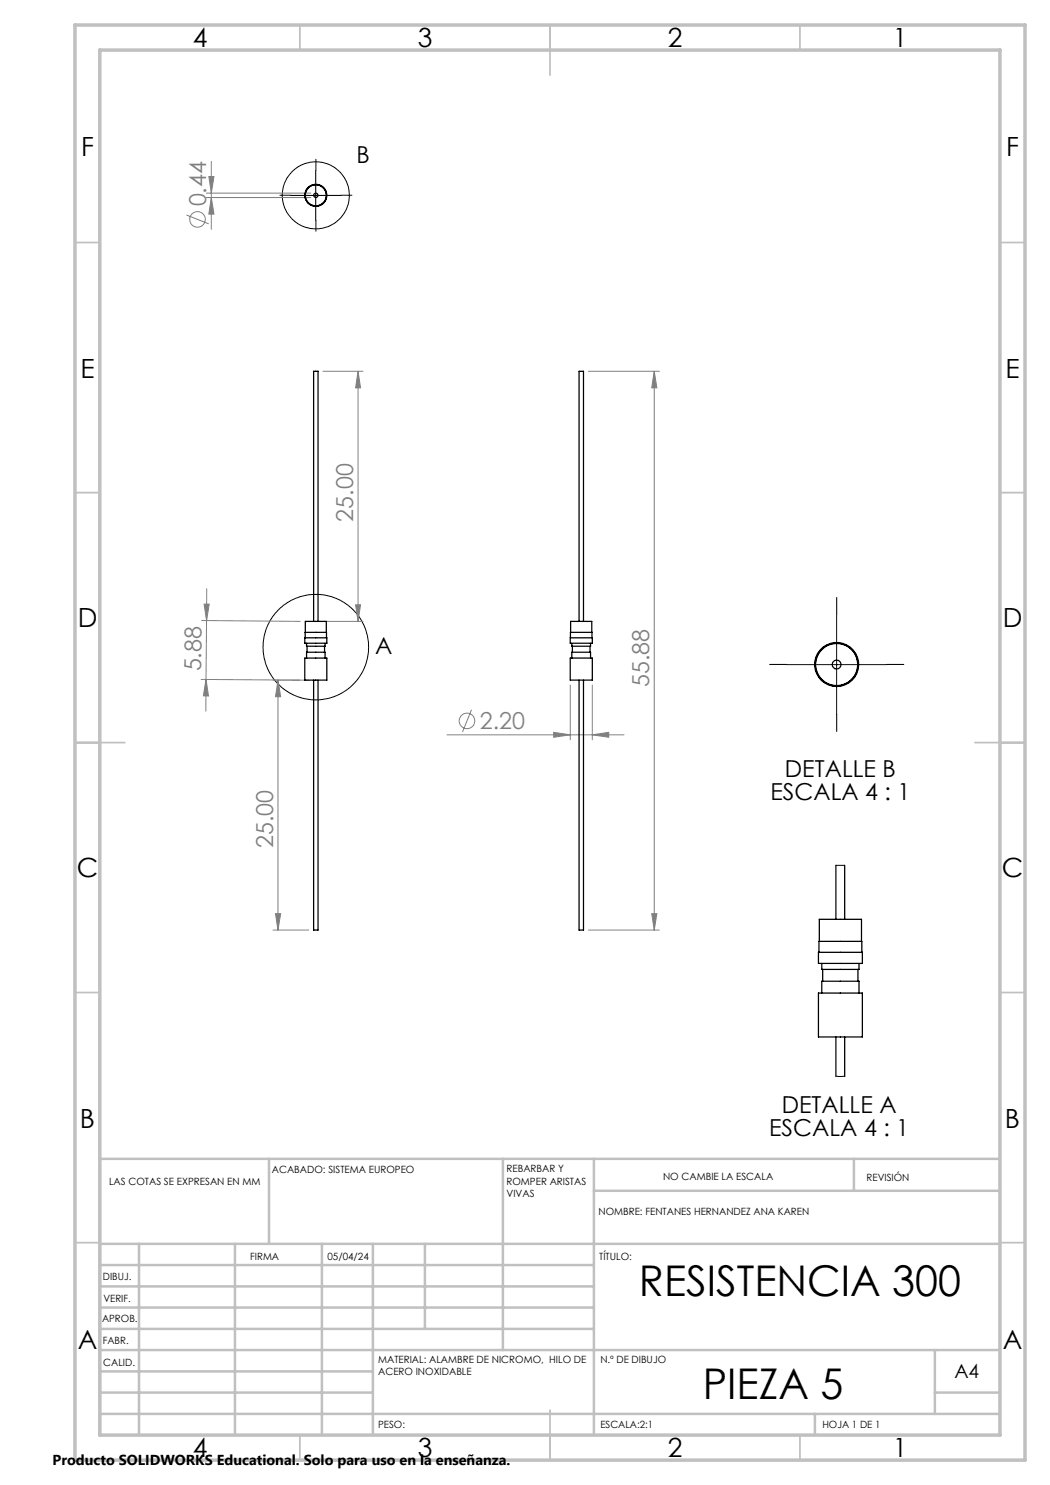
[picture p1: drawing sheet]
<svg xmlns="http://www.w3.org/2000/svg" width="210mm" height="297mm" viewBox="0 0 210 297" stroke-linecap="round" stroke-linejoin="round" font-family="sans-serif">
<g fill="none" stroke="#808080" stroke-width=".2">
<path d="M41.3 38.6h20.9M41.3 39.5h20.9M41.8 35.3h1l-.5 3.3zM42.3 32.3v13.6M42.3 39.5l.5 3.3h-1zM37.3 43l4.4 1.8M64.6 74.3h8M71.6 74.3l.5 3.3h-1zM71.6 74.3v50M117.7 74.3h14.2M130.8 74.3v111.7M130.8 74.3l.6 3.3h-1z"/>
<path d="M41.3 117.8v6.3M40.2 135.9l19.8 .1M40.3 124.1l19.7 .2M40.8 120.8h1l-.5 3.3zM41.2 135.9v6.3M41.2 135.9l.5 3.3h-1zM41.3 124.1l-.1 11.8M54.6 136h7.1M55.6 136v50M55.6 136l.5 3.3h-1zM64.6 124.3h8M71.1 121h1l-.5 3.3z"/>
<path d="M114.1 137v11M118.5 137v11M89.4 147h35.4M94.3 142l-1.8 4.4M110.7 146.5l3.4 .5-3.4 .5zM118.5 147l3.2-.5v1zM54.6 186h7.1M55.1 182.7h1l-.5 3.3zM117.7 186h14.2M130.4 182.7h1l-.6 3.3z"/>
<circle cx="39.5" cy="43.9" r="1.55"/>
<circle cx="93.4" cy="144.2" r="1.56"/>
</g>
<g fill="none" stroke="#000" stroke-width=".2">
<path d="M58.2 39.1h10M63.1 34.1v10M157.3 132.9h20M167.3 122.9v20"/>
<circle cx="63.2" cy="39.1" r="6.7"/>
<circle cx="63.2" cy="129.4" r="10.6"/>
</g>
<path d="M58.2 39h-2.2M63.2 34v-2.2M68.2 39h2.2M63.2 44v2.2M157.3 132.9h-3.4M167.3 122.9v-3.4M177.3 132.9h3.5M167.3 142.9v3.4" fill="none" stroke="#000" stroke-width=".2" stroke-dasharray="15.2 1.3 1.3 1.3"/>
<g fill="none" stroke="#c0c0c0" stroke-width=".35">
<path d="M60 5v5M110 5v10M160 5v5M15 48.5h5M200 48.5h5M15 98.5h5M200 98.5h5M15 148.5h10M195 148.5h10M15 198.5h5M200 198.5h5M15 248.5h5"/>
<path d="M200 248.5h5M60 287v5M110 282v10M160 287v5"/>
</g>
<g fill="none" stroke="#c0c0c0" stroke-width=".5">
<path d="M53.8 231.8v17M100.6 231.8v38.2M118.8 231.8v55.2M118.8 238.2h81.2M170.8 231.8v6.4M200 231.8h-180v55.2M20 248.8h180M20 257.3h98.8M20 253h98.8M27.8 248.8v38.2M47 248.8v38.2M64.4 248.8v38.2"/>
<path d="M74.6 248.8v38.2M85 248.8v17M20 265.8h98.8M20 261.5h98.8M20 278.5h54.6M20 274.3h54.6M20 270h180M187 278.5h13M187 270v12.8M20 282.8h180M163 282.8v4.2"/>
</g>
<path d="M15 5h190v287h-190zM20 10h180v277h-180z" fill="none" stroke="#c0c0c0" stroke-width=".7"/>
<g fill="#808080">
<path d="M118.5 147l3.2-.5v1zM110.7 146.5l3.4 .5-3.4 .5z"/>
<path d="M40.8 120.8h1l-.5 3.3zM41.2 135.9l.5 3.3h-1z"/>
<path d="M71.1 121h1l-.5 3.3zM71.6 74.3l.5 3.3h-1z"/>
<path d="M55.6 136l.5 3.3h-1zM55.1 182.7h1l-.5 3.3zM41.8 35.3h1l-.5 3.3zM42.3 39.5l.5 3.3h-1zM130.8 74.3l.6 3.3h-1zM130.4 182.7h1l-.6 3.3z"/>
</g>
<g fill="none" stroke="#000" stroke-width=".25">
<path d="M61 131.6h4.4v4.4h-4.4zM61 127.6h4.4v1.1h-4.4zM61 126.5h4.3v1.1M61.3 128.7v.6h3.7v-.6M61.3 131.6v-1.1h3.7v1.1M61.4 129.3v1.2M62.7 124.3v-50h.9v50M62.7 136v50h.9v-50M64.9 129.3v1.2M65.3 126.5v-2.2h-4.2l-.1 3.3M114.1 131.6h4.4v4.4h-4.4zM114.1 127.6h4.4v1.1h-4.4z"/>
<path d="M114.1 126.5h4.3v1.1M114.4 128.7v.6h3.7v-.6M114.4 131.6v-1.1h3.7v1.1M114.5 129.3v1.2M115.8 124.3v-50h.9v50M115.8 136v50h.9v-50M118 129.3v1.2M118.4 126.5v-2.2h-4.3v3.3M167.2 173.1v10.8M168.9 173.1v10.8M163.7 198.6h8.8v8.8h-8.8zM163.7 190.5h8.8v2.2h-8.8z"/>
<path d="M163.8 190.5v-2.2h8.6v2.2M163.9 188.3v-4.4h8.4v4.4M164.4 192.7v1.2h7.4v-1.2M164.4 198.6v-2.4h7.4v2.4M164.5 193.9v2.3M171.6 193.9v2.3M167.2 207.4v7.9M168.9 207.4v7.9"/>
<circle cx="63.2" cy="39.1" r="2.22"/>
<circle cx="63.2" cy="39.1" r="2.14"/>
<circle cx="63.2" cy="39.1" r="2.11"/>
<circle cx="63.2" cy="39.1" r=".43"/>
<circle cx="167.3" cy="132.9" r=".89"/>
<circle cx="167.3" cy="132.9" r="4.3"/>
<circle cx="167.3" cy="132.9" r="4.2"/>
<circle cx="167.3" cy="132.9" r="4.4"/>
</g>
<path d="M167.2 173.1h1.7M167.2 215.3h1.7" fill="none" stroke="#000" stroke-width=".2"/>
<g font-size="8.5">
<text x="127.8" y="259.3">RESISTENCIA 300</text>
<text x="140.5" y="279.7">PIEZA 5</text>
</g>
<g font-size="5.3">
<text x="38.5" y="9.5">4</text>
<text x="83.5" y="9.5">3</text>
<text x="133.6" y="9.5">2</text>
<text x="178.6" y="9.5">1</text>
<text x="16.2" y="31.2">F</text>
<text x="201.2" y="31.2">F</text>
<text x="16.1" y="75.5">E</text>
<text x="201.1" y="75.5">E</text>
<text x="15.5" y="125.5">D</text>
<text x="200.5" y="125.5">D</text>
<text x="15.4" y="175.5">C</text>
<text x="200.4" y="175.5">C</text>
<text x="16" y="225.5">B</text>
<text x="201" y="225.5">B</text>
<text x="15.5" y="269.7">A</text>
<text x="200.5" y="269.7">A</text>
<text x="38.5" y="291.5">4</text>
<text x="83.5" y="291.5">3</text>
<text x="133.6" y="291.5">2</text>
<text x="178.6" y="291.5">1</text>
</g>
<g font-size="4.7">
<text x="71.3" y="32.5">B</text>
<text x="75" y="130.7">A</text>
<text x="157" y="155.5">DETALLE B</text>
<text x="154.1" y="160">ESCALA 4 : 1</text>
<text x="153.8" y="227.2">ESCALA 4 : 1</text>
<text x="156.4" y="222.7">DETALLE A</text>
</g>
<g font-size="4.7" fill="#808080">
<text x="41.2" y="41.3" transform="rotate(-90 41.2 41.3)">0.44</text>
<text x="70.6" y="104.3" transform="rotate(-90 70.6 104.3)">25.00</text>
<text x="40.2" y="134.3" transform="rotate(-90 40.2 134.3)">5.88</text>
<text x="129.9" y="137.4" transform="rotate(-90 129.9 137.4)">55.88</text>
<text x="96" y="145.9">2.20</text>
<text x="54.6" y="169.6" transform="rotate(-90 54.6 169.6)">25.00</text>
</g>
<text font-size="3.9" x="190.9" y="275.5">A4</text>
<text font-size="2.9" x="10.5" y="292.9">Producto SOLIDWORKS Educational. Solo para uso en la enseñanza.</text>
<g font-size="2">
<text x="21.8" y="237.1">LAS COTAS SE EXPRESAN EN MM</text>
<text x="54.4" y="234.6">ACABADO: SISTEMA EUROPEO</text>
<text x="101.3" y="234.5">REBARBAR Y</text>
<text x="101.3" y="237">ROMPER ARISTAS</text>
<text x="101.3" y="239.5">VIVAS</text>
<text x="132.6" y="236">NO CAMBIE LA ESCALA</text>
<text x="173.3" y="236.2">REVISIÓN</text>
<text x="119.7" y="242.9">NOMBRE: FENTANES HERNANDEZ ANA KAREN</text>
<text x="50" y="251.9">FIRMA</text>
<text x="65.5" y="251.9">05/04/24</text>
<text x="119.9" y="251.9">TÍTULO:</text>
<text x="20.6" y="256.1">DIBUJ.</text>
<text x="20.7" y="260.3">VERIF.</text>
<text x="20.4" y="264.4">APROB.</text>
<text x="20.5" y="268.8">FABR.</text>
<text x="20.7" y="273.1">CALID.</text>
<text x="75.6" y="272.5">MATERIAL: ALAMBRE DE NICROMO, HILO DE</text>
<text x="75.6" y="275">ACERO INOXIDABLE</text>
<text x="120.1" y="272.5">N.º DE DIBUJO</text>
<text x="75.6" y="285.5">PESO:</text>
<text x="120.1" y="285.6">ESCALA:2:1</text>
<text x="164.5" y="285.6">HOJA 1 DE 1</text>
</g>
</svg>
